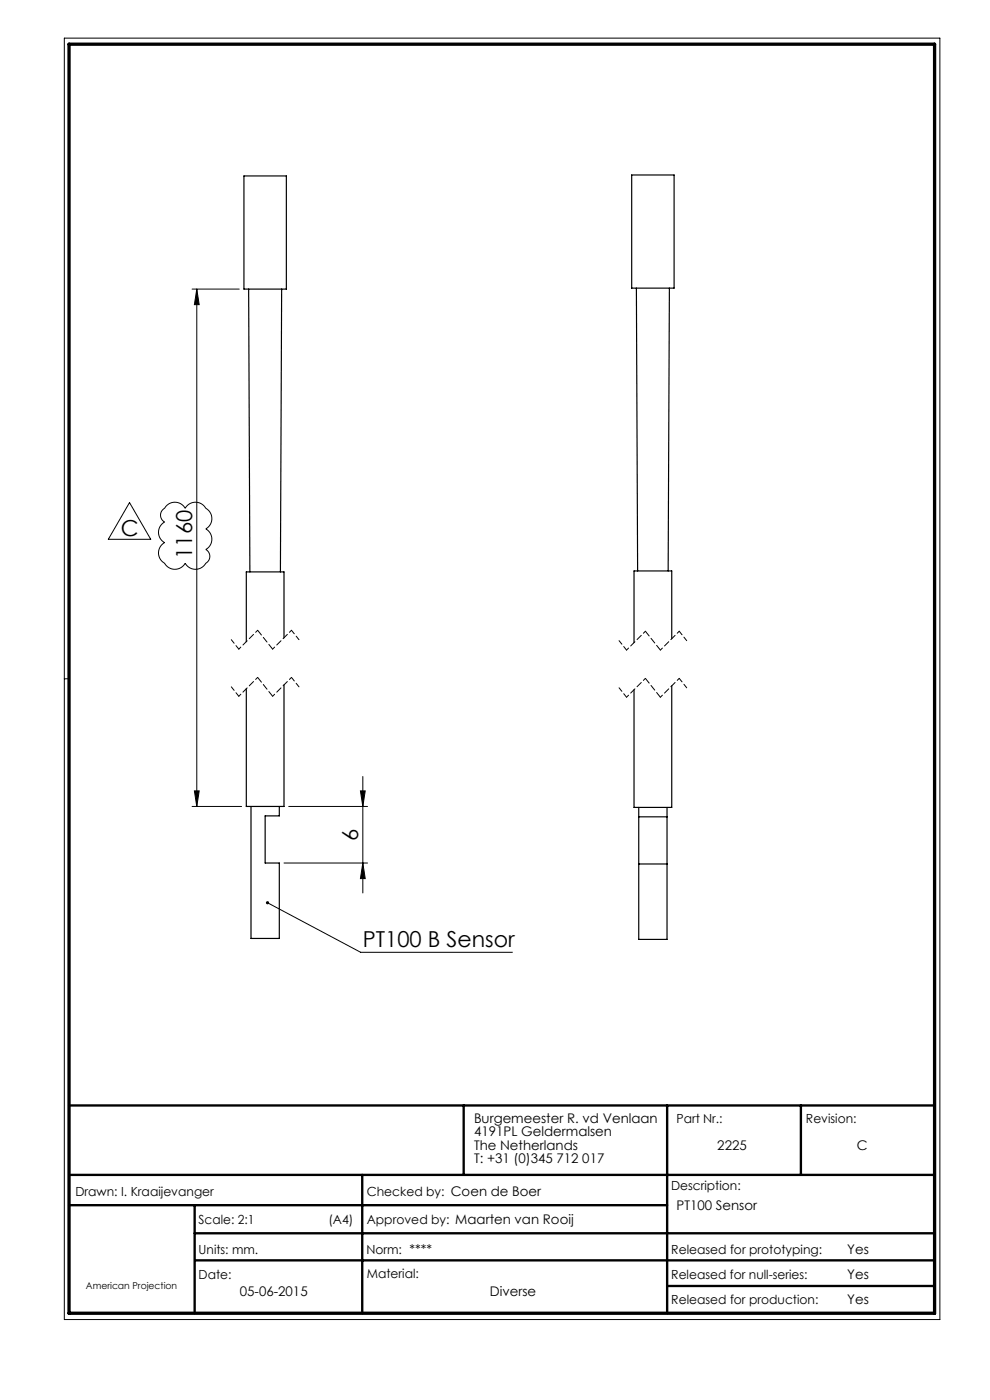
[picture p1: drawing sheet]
<svg xmlns="http://www.w3.org/2000/svg" width="210mm" height="297mm" viewBox="0 0 210 297" stroke-linecap="round" stroke-linejoin="round" font-family="sans-serif">
<g fill="none" stroke="#000" stroke-width=".21">
<path d="M13.6 8.1h185.8v271.8h-185.8zM40.7 61.3h10M41.7 61.3v109.8M41.7 61.3l.6 3.3h-1.1zM27.5 106.6l4.5 7.8h-9zM35.3 107.3a2.5 2.5 0 0 1 4 .5 2.5 2.5 0 0 1 4.4 0 2.5 2.5 0 0 1 0 4.4 2.5 2.5 0 0 1 0 4.4 1.66 1.66 0 0 1 0 2.9 2.5 2.5 0 0 1-4.4 0 2.5 2.5 0 0 1-4.4 0 2.5 2.5 0 0 1 0-4.4 2.5 2.5 0 0 1 0-4.4 1.67 1.67 0 0 1 0-2.9zM14.6 144h-1M40.7 171.1h10.5M41.2 167.8h1.1l-.6 3.3zM61.2 171.1h16.8M76.5 167.8h1l-.5 3.3zM77 164.7v24.7"/>
<path d="M56.7 191.5l19.8 10.5h32.2M60.2 183.1h17.8M77 183.1l.5 3.3h-1z"/>
</g>
<path d="M14.6 234.5h183.6M98.4 234.5v14.7M141.5 234.5v44.1M169.9 234.5v14.7M14.6 249.2h183.6M14.6 255.7h126.9M41.3 255.7v22.9M76.8 249.2v29.4M41.3 261.6h156.9M41.4 267.4h156.8M141.5 272.8h56.7" fill="none" stroke="#000" stroke-width=".5"/>
<path d="M14.6 9.4h183.6v269.2h-183.6z" fill="none" stroke="#000" stroke-width=".7"/>
<path d="M50.7 137.7l-1.6-2M63.4 135.7l-1.6-2M132.9 137.9l-1.6-2M145.7 135.9l-1.6-2M50.7 147.7l-1.6-2M63.4 145.7l-1.6-2M132.9 147.9l-1.6-2M145.7 145.9l-1.6-2" fill="none" stroke="#000" stroke-width=".21" stroke-dasharray="1.3 .6" stroke-dashoffset=".3"/>
<path d="M54.7 133.7l-4 4M61.8 133.7l-4 4M136.9 133.9l-4 4M144.1 133.9l-4 4M54.7 143.7l-4 4M61.8 143.7l-4 4M136.9 143.9l-4 4M144.1 143.9l-4 4" fill="none" stroke="#000" stroke-width=".21" stroke-dasharray="1.3 .6" stroke-dashoffset=".7"/>
<path d="M57.8 137.7l-3.1-4M140.1 137.9l-3.2-4M57.8 147.7l-3.1-4M140.1 147.9l-3.2-4" fill="none" stroke="#000" stroke-width=".21" stroke-dasharray="1.3 .6"/>
<g fill="#000">
<path d="M56.5 191.3a.34 .34 0 0 1 .6 .1 .34 .34 0 0 1-.4 .4 .34 .34 0 0 1-.3-.4l.3 .1z"/>
<path d="M41.7 61.3l.6 3.3h-1.1zM41.2 167.8h1.1l-.6 3.3z"/>
<path d="M77 183.1l.5 3.3h-1zM76.5 167.8h1l-.5 3.3z"/>
</g>
<g fill="none" stroke="#000" stroke-width=".25">
<path d="M51.7 37.3h9v24h-9zM134 37.1h9v24h-9zM52.7 61.3l.3 60M59.7 61.3l-.2 60M135 61.1l.3 60M142 61.1l-.3 60M60.2 135.3v-14h-8v14.8M142.5 135.5v-14.4h-8v15.2M60.2 145.3v25.8h-8v-25M142.5 145.5v25.8h-8v-25M53.2 171.1v28h6v-16h-3v-10h3v-2M135.5 171.3v28h6v-28"/>
<path d="M135.5 173.3h6M135.5 183.3h6"/>
</g>
<g font-size="4.7">
<text x="25.6" y="113.7">C</text>
<text x="40.7" y="118.5" transform="rotate(-90 40.7 118.5)">1160</text>
<text x="75.9" y="178.3" transform="rotate(-90 75.9 178.3)">6</text>
<text x="77" y="201">PT100 B Sensor</text>
</g>
<g font-size="2.8">
<text x="100.5" y="238.2">Burgemeester R. vd Venlaan</text>
<text x="100.5" y="241.1">4191PL Geldermalsen</text>
<text x="100.5" y="243.9">The Netherlands</text>
<text x="152.2" y="243.9">2225</text>
<text x="181.8" y="243.9">C</text>
<text x="100.5" y="246.7">T: +31 (0)345 712 017</text>
<text x="143.5" y="256.7">PT100 Sensor</text>
<text x="179.7" y="266">Yes</text>
<text x="50.9" y="275">05-06-2015</text>
<text x="103.9" y="275">Diverse</text>
<text x="179.7" y="271.4">Yes</text>
<text x="179.7" y="276.6">Yes</text>
</g>
<g font-size="2.7">
<text x="143.5" y="238.2">Part Nr.:</text>
<text x="171" y="238.2">Revision:</text>
<text x="16" y="253.7">Drawn: I. Kraaijevanger</text>
<text x="77.8" y="253.7">Checked by: Coen de Boer</text>
<text x="142.4" y="252.5">Description:</text>
<text x="42.1" y="259.7">Scale: 2:1</text>
<text x="69.7" y="259.7">(A4)</text>
<text x="77.8" y="259.7">Approved by: Maarten van Rooij</text>
<text x="42.1" y="266">Units: mm.</text>
<text x="77.7" y="266">Norm: ****</text>
<text x="142.4" y="266">Released for prototyping:</text>
<text x="42.1" y="271.3">Date:</text>
<text x="77.8" y="271">Material:</text>
<text x="142.4" y="271.3">Released for null-series:</text>
<text x="142.4" y="276.6">Released for production:</text>
</g>
<text font-size="2" x="18.2" y="273.4">American Projection</text>
</svg>
